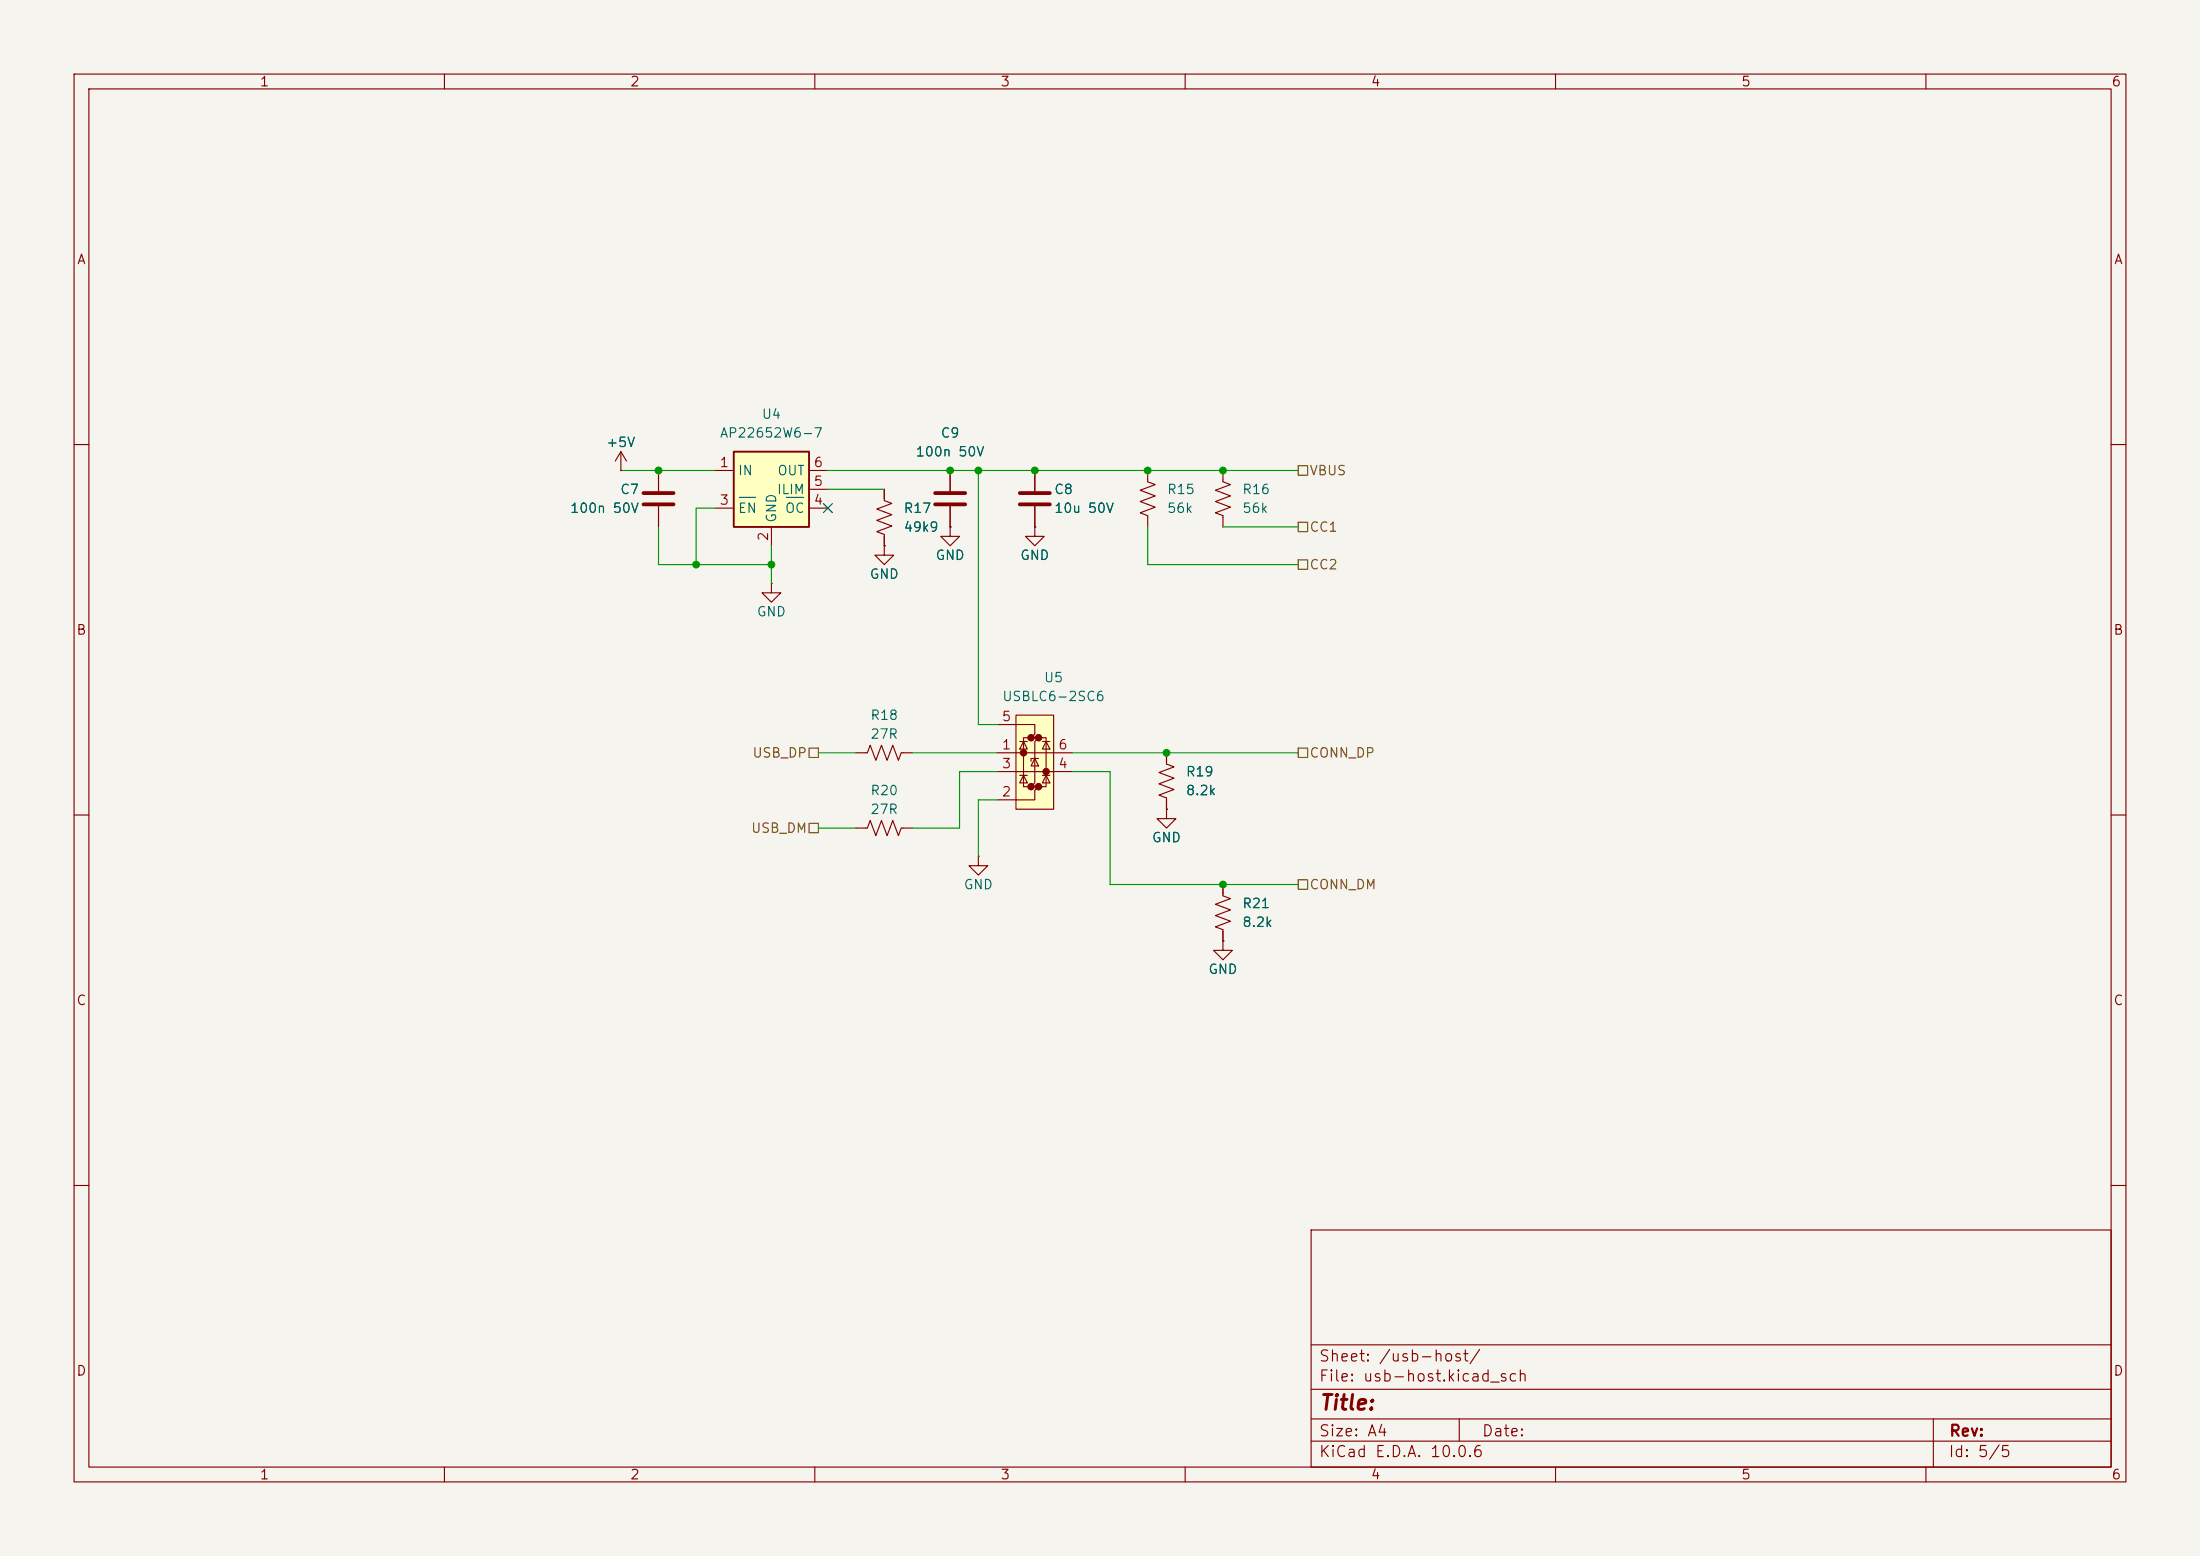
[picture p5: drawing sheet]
(kicad_sch
 (version 20260306)
 (generator "eeschema")
 (generator_version "10.0")
 (paper "A4")
 (lib_symbols
  (symbol "Device:R_US"
   (pin_numbers (hide yes))
   (pin_names
    (offset 0)) (exclude_from_sim no) (in_bom yes) (on_board yes)
   (in_pos_files yes)
   (duplicate_pin_numbers_are_jumpers no)
   (property "Reference" "R" (at 2.54 0 90) (show_name no) (do_not_autoplace no) (effects (font (size 1.27 1.27))))
   (property "Value" "R_US" (at -2.54 0 90) (show_name no) (do_not_autoplace no) (effects (font (size 1.27 1.27))))
   (property "Footprint" "" (at 1.016 -0.254 90) (show_name no) (do_not_autoplace no) (hide yes) (effects (font (size 1.27 1.27))))
   (property "Datasheet" "" (at 0 0 0) (show_name no) (do_not_autoplace no) (hide yes) (effects (font (size 1.27 1.27))))
   (property "Description" "Resistor, US symbol" (at 0 0 0) (show_name no) (do_not_autoplace no) (hide yes) (effects (font (size 1.27 1.27))))
   (symbol "R_US_0_1"
    (polyline (pts (xy 0 2.286) (xy 0 2.54)) (stroke (width 0) (type default)) (fill (type none)))
    (polyline (pts (xy 0 2.286) (xy 1.016 1.905) (xy 0 1.524) (xy -1.016 1.143) (xy 0 0.762)) (stroke (width 0) (type default)) (fill (type none)))
    (polyline (pts (xy 0 0.762) (xy 1.016 0.381) (xy 0 0) (xy -1.016 -0.381) (xy 0 -0.762)) (stroke (width 0) (type default)) (fill (type none)))
    (polyline (pts (xy 0 -0.762) (xy 1.016 -1.143) (xy 0 -1.524) (xy -1.016 -1.905) (xy 0 -2.286)) (stroke (width 0) (type default)) (fill (type none)))
    (polyline (pts (xy 0 -2.286) (xy 0 -2.54)) (stroke (width 0) (type default)) (fill (type none))))
   (symbol "R_US_1_1"
    (pin passive line (at 0 3.81 270) (length 1.27) (name "" (effects (font (size 1.27 1.27)))) (number "1" (effects (font (size 1.27 1.27)))))
    (pin passive line (at 0 -3.81 90) (length 1.27) (name "" (effects (font (size 1.27 1.27)))) (number "2" (effects (font (size 1.27 1.27))))))
   (embedded_fonts no))
  (symbol "Hack_Diodes:USBLC6-2SC6"
   (pin_names (hide yes)) (exclude_from_sim no) (in_bom yes) (on_board yes)
   (in_pos_files yes)
   (duplicate_pin_numbers_are_jumpers no)
   (property "Reference" "U" (at 0.635 5.715 0) (show_name no) (do_not_autoplace no) (effects (font (size 1.27 1.27)) (justify left)))
   (property "Value" "USBLC6-2SC6" (at 0.635 3.81 0) (show_name no) (do_not_autoplace no) (effects (font (size 1.27 1.27)) (justify left)))
   (property "Footprint" "Hack_Chips:SOT-23-6" (at 1.27 -6.35 0) (show_name no) (do_not_autoplace no) (hide yes) (effects (font (size 1.27 1.27)
    (italic yes)) (justify left)))
   (property "Datasheet" "https://www.st.com/resource/en/datasheet/usblc6-2.pdf" (at 1.27 -8.255 0) (show_name no) (do_not_autoplace no) (hide yes) (effects (font (size 1.27 1.27)) (justify left)))
   (property "Description" "Very low capacitance ESD protection diode, 2 data-line, SOT-23-6" (at 0 0 0) (show_name no) (do_not_autoplace no) (hide yes) (effects (font (size 1.27 1.27))))
   (symbol "USBLC6-2SC6_0_0"
    (circle (center -1.524 0) (radius 0.0001) (stroke (width 0.508) (type default)) (fill (type none)))
    (circle (center -0.508 2.032) (radius 0.0001) (stroke (width 0.508) (type default)) (fill (type none)))
    (circle (center -0.508 -4.572) (radius 0.0001) (stroke (width 0.508) (type default)) (fill (type none)))
    (circle (center 0.508 2.032) (radius 0.0001) (stroke (width 0.508) (type default)) (fill (type none)))
    (circle (center 0.508 -4.572) (radius 0.0001) (stroke (width 0.508) (type default)) (fill (type none)))
    (circle (center 1.524 -2.54) (radius 0.0001) (stroke (width 0.508) (type default)) (fill (type none))))
   (symbol "USBLC6-2SC6_0_1"
    (polyline (pts (xy -2.54 0) (xy 2.54 0)) (stroke (width 0) (type default)) (fill (type none)))
    (polyline (pts (xy -2.54 -2.54) (xy 2.54 -2.54)) (stroke (width 0) (type default)) (fill (type none)))
    (polyline (pts (xy -2.032 0.508) (xy -1.016 0.508) (xy -1.524 1.524) (xy -2.032 0.508)) (stroke (width 0) (type default)) (fill (type none)))
    (polyline (pts (xy -2.032 -3.048) (xy -1.016 -3.048)) (stroke (width 0) (type default)) (fill (type none)))
    (polyline (pts (xy -1.016 1.524) (xy -2.032 1.524)) (stroke (width 0) (type default)) (fill (type none)))
    (polyline (pts (xy -1.016 -4.064) (xy -2.032 -4.064) (xy -1.524 -3.048) (xy -1.016 -4.064)) (stroke (width 0) (type default)) (fill (type none)))
    (polyline (pts (xy -0.508 -1.143) (xy -0.508 -0.762) (xy 0.508 -0.762)) (stroke (width 0) (type default)) (fill (type none)))
    (polyline (pts (xy 0 2.54) (xy -0.508 2.032) (xy 0.508 2.032) (xy 0 1.524) (xy 0 -4.064) (xy -0.508 -4.572) (xy 0.508 -4.572) (xy 0 -5.08)) (stroke (width 0) (type default)) (fill (type none)))
    (polyline (pts (xy 0.508 -1.778) (xy -0.508 -1.778) (xy 0 -0.762) (xy 0.508 -1.778)) (stroke (width 0) (type default)) (fill (type none)))
    (polyline (pts (xy 1.016 1.524) (xy 2.032 1.524)) (stroke (width 0) (type default)) (fill (type none)))
    (polyline (pts (xy 1.016 -3.048) (xy 2.032 -3.048)) (stroke (width 0) (type default)) (fill (type none)))
    (polyline (pts (xy 2.032 0.508) (xy 1.016 0.508) (xy 1.524 1.524) (xy 2.032 0.508)) (stroke (width 0) (type default)) (fill (type none)))
    (polyline (pts (xy 2.032 -4.064) (xy 1.016 -4.064) (xy 1.524 -3.048) (xy 2.032 -4.064)) (stroke (width 0) (type default)) (fill (type none))))
   (symbol "USBLC6-2SC6_1_1"
    (rectangle (start -2.54 5.08) (end 2.54 -7.62) (stroke (width 0) (type solid)) (fill (type background)))
    (polyline (pts (xy -0.508 2.032) (xy -1.524 2.032) (xy -1.524 -4.572) (xy -0.508 -4.572)) (stroke (width 0) (type default)) (fill (type none)))
    (polyline (pts (xy 0 2.54) (xy 0 3.81) (xy -2.54 3.81)) (stroke (width 0) (type default)) (fill (type none)))
    (polyline (pts (xy 0 -5.08) (xy 0 -6.35) (xy -2.54 -6.35)) (stroke (width 0) (type default)) (fill (type none)))
    (polyline (pts (xy 0.508 -4.572) (xy 1.524 -4.572) (xy 1.524 2.032) (xy 0.508 2.032)) (stroke (width 0) (type default)) (fill (type none)))
    (pin passive line (at -5.08 0 0) (length 2.54) (name "I/O1" (effects (font (size 1.27 1.27)))) (number "1" (effects (font (size 1.27 1.27)))))
    (pin passive line (at -5.08 -6.35 0) (length 2.54) (name "GND" (effects (font (size 1.27 1.27)))) (number "2" (effects (font (size 1.27 1.27)))))
    (pin passive line (at -5.08 -2.54 0) (length 2.54) (name "I/O2" (effects (font (size 1.27 1.27)))) (number "3" (effects (font (size 1.27 1.27)))))
    (pin passive line (at 5.08 -2.54 180) (length 2.54) (name "I/O2" (effects (font (size 1.27 1.27)))) (number "4" (effects (font (size 1.27 1.27)))))
    (pin passive line (at -5.08 3.81 0) (length 2.54) (name "VBUS" (effects (font (size 1.27 1.27)))) (number "5" (effects (font (size 1.27 1.27)))))
    (pin passive line (at 5.08 0 180) (length 2.54) (name "I/O1" (effects (font (size 1.27 1.27)))) (number "6" (effects (font (size 1.27 1.27))))))
   (embedded_fonts no))
  (symbol "Hack_Passives:0402B104K500HI"
   (pin_numbers (hide yes))
   (pin_names
    (offset 0.254)) (exclude_from_sim no) (in_bom yes) (on_board yes)
   (in_pos_files yes)
   (duplicate_pin_numbers_are_jumpers no)
   (property "Reference" "C" (at 0.635 2.54 0) (show_name no) (do_not_autoplace no) (effects (font (size 1.27 1.27)) (justify left)))
   (property "Value" "100n 50V" (at 0.635 -2.54 0) (show_name no) (do_not_autoplace no) (effects (font (size 1.27 1.27)) (justify left)))
   (property "Footprint" "Capacitor_SMD:C_0402_1005Metric" (at 0.9652 -3.81 0) (show_name no) (do_not_autoplace no) (hide yes) (effects (font (size 1.27 1.27))))
   (property "Datasheet" "" (at 0 0 0) (show_name no) (do_not_autoplace no) (hide yes) (effects (font (size 1.27 1.27))))
   (property "Description" "100 nF ±10% 50V Ceramic Capacitor X7R 0402 (1005 Metric)" (at 0 0 0) (show_name no) (do_not_autoplace no) (hide yes) (effects (font (size 1.27 1.27))))
   (symbol "0402B104K500HI_0_1"
    (polyline (pts (xy -2.032 0.762) (xy 2.032 0.762)) (stroke (width 0.508) (type default)) (fill (type none)))
    (polyline (pts (xy -2.032 -0.762) (xy 2.032 -0.762)) (stroke (width 0.508) (type default)) (fill (type none))))
   (symbol "0402B104K500HI_1_1"
    (pin passive line (at 0 3.81 270) (length 2.794) (name "" (effects (font (size 1.27 1.27)))) (number "1" (effects (font (size 1.27 1.27)))))
    (pin passive line (at 0 -3.81 90) (length 2.794) (name "" (effects (font (size 1.27 1.27)))) (number "2" (effects (font (size 1.27 1.27))))))
   (embedded_fonts no))
  (symbol "Hack_Passives:CL31A106KBHNNNE"
   (pin_numbers (hide yes))
   (pin_names
    (offset 0.254)) (exclude_from_sim no) (in_bom yes) (on_board yes)
   (in_pos_files yes)
   (duplicate_pin_numbers_are_jumpers no)
   (property "Reference" "C" (at 0.635 2.54 0) (show_name no) (do_not_autoplace no) (effects (font (size 1.27 1.27)) (justify left)))
   (property "Value" "10u 50V" (at 0.635 -2.54 0) (show_name no) (do_not_autoplace no) (effects (font (size 1.27 1.27)) (justify left)))
   (property "Footprint" "Capacitor_SMD:C_1206_3216Metric" (at 0.9652 -3.81 0) (show_name no) (do_not_autoplace no) (hide yes) (effects (font (size 1.27 1.27))))
   (property "Datasheet" "" (at 0 0 0) (show_name no) (do_not_autoplace no) (hide yes) (effects (font (size 1.27 1.27))))
   (property "Description" "10 µF ±10% 50V Ceramic Capacitor X5R 1206 (3216 Metric)" (at 0 0 0) (show_name no) (do_not_autoplace no) (hide yes) (effects (font (size 1.27 1.27))))
   (symbol "CL31A106KBHNNNE_0_1"
    (polyline (pts (xy -2.032 0.762) (xy 2.032 0.762)) (stroke (width 0.508) (type default)) (fill (type none)))
    (polyline (pts (xy -2.032 -0.762) (xy 2.032 -0.762)) (stroke (width 0.508) (type default)) (fill (type none))))
   (symbol "CL31A106KBHNNNE_1_1"
    (pin passive line (at 0 3.81 270) (length 2.794) (name "" (effects (font (size 1.27 1.27)))) (number "1" (effects (font (size 1.27 1.27)))))
    (pin passive line (at 0 -3.81 90) (length 2.794) (name "" (effects (font (size 1.27 1.27)))) (number "2" (effects (font (size 1.27 1.27))))))
   (embedded_fonts no))
  (symbol "Hack_Passives:RC0402FR-0727RL"
   (pin_numbers (hide yes))
   (pin_names
    (offset 0)) (exclude_from_sim no) (in_bom yes) (on_board yes)
   (in_pos_files yes)
   (duplicate_pin_numbers_are_jumpers no)
   (property "Reference" "R" (at 2.54 0 90) (show_name no) (do_not_autoplace no) (effects (font (size 1.27 1.27))))
   (property "Value" "27R" (at -2.54 0 90) (show_name no) (do_not_autoplace no) (effects (font (size 1.27 1.27))))
   (property "Footprint" "Resistor_SMD:R_0402_1005Metric" (at 1.016 -0.254 90) (show_name no) (do_not_autoplace no) (hide yes) (effects (font (size 1.27 1.27))))
   (property "Datasheet" "" (at 0 0 0) (show_name no) (do_not_autoplace no) (hide yes) (effects (font (size 1.27 1.27))))
   (property "Description" "27 Ohms ±1% 0.063W, 1/16W Chip Resistor 0402 (1005 Metric) Moisture Resistant Thick Film" (at 0 0 0) (show_name no) (do_not_autoplace no) (hide yes) (effects (font (size 1.27 1.27))))
   (symbol "RC0402FR-0727RL_0_1"
    (polyline (pts (xy 0 2.286) (xy 0 2.54)) (stroke (width 0) (type default)) (fill (type none)))
    (polyline (pts (xy 0 2.286) (xy 1.016 1.905) (xy 0 1.524) (xy -1.016 1.143) (xy 0 0.762)) (stroke (width 0) (type default)) (fill (type none)))
    (polyline (pts (xy 0 0.762) (xy 1.016 0.381) (xy 0 0) (xy -1.016 -0.381) (xy 0 -0.762)) (stroke (width 0) (type default)) (fill (type none)))
    (polyline (pts (xy 0 -0.762) (xy 1.016 -1.143) (xy 0 -1.524) (xy -1.016 -1.905) (xy 0 -2.286)) (stroke (width 0) (type default)) (fill (type none)))
    (polyline (pts (xy 0 -2.286) (xy 0 -2.54)) (stroke (width 0) (type default)) (fill (type none))))
   (symbol "RC0402FR-0727RL_1_1"
    (pin passive line (at 0 3.81 270) (length 1.27) (name "" (effects (font (size 1.27 1.27)))) (number "1" (effects (font (size 1.27 1.27)))))
    (pin passive line (at 0 -3.81 90) (length 1.27) (name "" (effects (font (size 1.27 1.27)))) (number "2" (effects (font (size 1.27 1.27))))))
   (embedded_fonts no))
  (symbol "Power_Management:BD2243G" (exclude_from_sim no) (in_bom yes) (on_board yes)
   (in_pos_files yes)
   (duplicate_pin_numbers_are_jumpers no)
   (property "Reference" "U" (at -4.826 -6.35 0) (show_name no) (do_not_autoplace no) (effects (font (size 1.27 1.27))))
   (property "Value" "BD2243G" (at 0 6.604 0) (show_name no) (do_not_autoplace no) (effects (font (size 1.27 1.27))))
   (property "Footprint" "Package_SO:TSOP-6_1.65x3.05mm_P0.95mm" (at 0 -20.828 0) (show_name no) (do_not_autoplace no) (hide yes) (effects (font (size 1.27 1.27))))
   (property "Datasheet" "https://fscdn.rohm.com/en/products/databook/datasheet/ic/power/power_switch/bd2242g-e.pdf" (at 0.254 -18.796 0) (show_name no) (do_not_autoplace no) (hide yes) (effects (font (size 1.27 1.27))))
   (property "Description" "Adjustable current limit high side switch IC, active-low enable, output discharge, 2.8..5.5V, 0.2..1.7A, 89mOhm Ron, TSOP-6" (at 0 -16.764 0) (show_name no) (do_not_autoplace no) (hide yes) (effects (font (size 1.27 1.27))))
   (symbol "BD2243G_0_0"
    (pin power_in line (at -7.62 2.54 0) (length 2.54) (name "IN" (effects (font (size 1.27 1.27)))) (number "1" (effects (font (size 1.27 1.27)))))
    (pin power_in line (at 0 -7.62 90) (length 2.54) (name "GND" (effects (font (size 1.27 1.27)))) (number "2" (effects (font (size 1.27 1.27)))))
    (pin power_out line (at 7.62 2.54 180) (length 2.54) (name "OUT" (effects (font (size 1.27 1.27)))) (number "6" (effects (font (size 1.27 1.27))))))
   (symbol "BD2243G_1_0"
    (pin input line (at -7.62 -2.54 0) (length 2.54) (name "~{EN}" (effects (font (size 1.27 1.27)))) (number "3" (effects (font (size 1.27 1.27)))))
    (pin open_collector line (at 7.62 -2.54 180) (length 2.54) (name "~{OC}" (effects (font (size 1.27 1.27)))) (number "4" (effects (font (size 1.27 1.27)))))
    (pin input line (at 7.62 0 180) (length 2.54) (name "ILIM" (effects (font (size 1.27 1.27)))) (number "5" (effects (font (size 1.27 1.27))))))
   (symbol "BD2243G_1_1"
    (rectangle (start -5.08 5.08) (end 5.08 -5.08) (stroke (width 0.254) (type default)) (fill (type background))))
   (embedded_fonts no))
  (symbol "power:+5V"
   (power global)
   (pin_numbers (hide yes))
   (pin_names
    (offset 0) (hide yes)) (exclude_from_sim no) (in_bom yes) (on_board yes)
   (in_pos_files yes)
   (duplicate_pin_numbers_are_jumpers no)
   (property "Reference" "#PWR" (at 0 -3.81 0) (show_name no) (do_not_autoplace no) (hide yes) (effects (font (size 1.27 1.27))))
   (property "Value" "+5V" (at 0 3.556 0) (show_name no) (do_not_autoplace no) (effects (font (size 1.27 1.27))))
   (property "Footprint" "" (at 0 0 0) (show_name no) (do_not_autoplace no) (hide yes) (effects (font (size 1.27 1.27))))
   (property "Datasheet" "" (at 0 0 0) (show_name no) (do_not_autoplace no) (hide yes) (effects (font (size 1.27 1.27))))
   (property "Description" "Power symbol creates a global label with name \"+5V\"" (at 0 0 0) (show_name no) (do_not_autoplace no) (hide yes) (effects (font (size 1.27 1.27))))
   (symbol "+5V_0_1"
    (polyline (pts (xy -0.762 1.27) (xy 0 2.54)) (stroke (width 0) (type default)) (fill (type none)))
    (polyline (pts (xy 0 2.54) (xy 0.762 1.27)) (stroke (width 0) (type default)) (fill (type none)))
    (polyline (pts (xy 0 0) (xy 0 2.54)) (stroke (width 0) (type default)) (fill (type none))))
   (symbol "+5V_1_1"
    (pin power_in line (at 0 0 90) (length 0) (name "" (effects (font (size 1.27 1.27)))) (number "1" (effects (font (size 1.27 1.27))))))
   (embedded_fonts no))
  (symbol "power:GND"
   (power global)
   (pin_numbers (hide yes))
   (pin_names
    (offset 0) (hide yes)) (exclude_from_sim no) (in_bom yes) (on_board yes)
   (in_pos_files yes)
   (duplicate_pin_numbers_are_jumpers no)
   (property "Reference" "#PWR" (at 0 -6.35 0) (show_name no) (do_not_autoplace no) (hide yes) (effects (font (size 1.27 1.27))))
   (property "Value" "GND" (at 0 -3.81 0) (show_name no) (do_not_autoplace no) (effects (font (size 1.27 1.27))))
   (property "Footprint" "" (at 0 0 0) (show_name no) (do_not_autoplace no) (hide yes) (effects (font (size 1.27 1.27))))
   (property "Datasheet" "" (at 0 0 0) (show_name no) (do_not_autoplace no) (hide yes) (effects (font (size 1.27 1.27))))
   (property "Description" "Power symbol creates a global label with name \"GND\" , ground" (at 0 0 0) (show_name no) (do_not_autoplace no) (hide yes) (effects (font (size 1.27 1.27))))
   (symbol "GND_0_1"
    (polyline (pts (xy 0 0) (xy 0 -1.27) (xy 1.27 -1.27) (xy 0 -2.54) (xy -1.27 -1.27) (xy 0 -1.27)) (stroke (width 0) (type default)) (fill (type none))))
   (symbol "GND_1_1"
    (pin power_in line (at 0 0 270) (length 0) (name "" (effects (font (size 1.27 1.27)))) (number "1" (effects (font (size 1.27 1.27))))))
   (embedded_fonts no)))
 (junction
  (at 128.27 63.5)
  (diameter 0)
  (color 0 0 0 0))
 (junction
  (at 104.14 76.2)
  (diameter 0)
  (color 0 0 0 0))
 (junction
  (at 157.48 101.6)
  (diameter 0)
  (color 0 0 0 0))
 (junction
  (at 139.7 63.5)
  (diameter 0)
  (color 0 0 0 0))
 (junction
  (at 132.08 63.5)
  (diameter 0)
  (color 0 0 0 0))
 (junction
  (at 165.1 119.38)
  (diameter 0)
  (color 0 0 0 0))
 (junction
  (at 154.94 63.5)
  (diameter 0)
  (color 0 0 0 0))
 (junction
  (at 88.9 63.5)
  (diameter 0)
  (color 0 0 0 0))
 (junction
  (at 165.1 63.5)
  (diameter 0)
  (color 0 0 0 0))
 (junction
  (at 93.98 76.2)
  (diameter 0)
  (color 0 0 0 0))
 (no_connect
  (at 111.76 68.58))
 (wire
  (pts (xy 129.54 104.14) (xy 134.62 104.14))
  (stroke (width 0) (type default)))
 (wire
  (pts (xy 149.86 104.14) (xy 149.86 119.38))
  (stroke (width 0) (type default)))
 (wire
  (pts (xy 111.76 66.04) (xy 119.38 66.04))
  (stroke (width 0) (type default)))
 (wire
  (pts (xy 132.08 107.95) (xy 132.08 115.57))
  (stroke (width 0) (type default)))
 (wire
  (pts (xy 134.62 107.95) (xy 132.08 107.95))
  (stroke (width 0) (type default)))
 (wire
  (pts (xy 88.9 76.2) (xy 104.14 76.2))
  (stroke (width 0) (type default)))
 (wire
  (pts (xy 96.52 68.58) (xy 93.98 68.58))
  (stroke (width 0) (type default)))
 (wire
  (pts (xy 129.54 111.76) (xy 129.54 104.14))
  (stroke (width 0) (type default)))
 (wire
  (pts (xy 88.9 71.12) (xy 88.9 76.2))
  (stroke (width 0) (type default)))
 (wire
  (pts (xy 154.94 71.12) (xy 154.94 76.2))
  (stroke (width 0) (type default)))
 (wire
  (pts (xy 123.19 111.76) (xy 129.54 111.76))
  (stroke (width 0) (type default)))
 (wire
  (pts (xy 93.98 68.58) (xy 93.98 76.2))
  (stroke (width 0) (type default)))
 (wire
  (pts (xy 154.94 76.2) (xy 175.26 76.2))
  (stroke (width 0) (type default)))
 (wire
  (pts (xy 123.19 101.6) (xy 134.62 101.6))
  (stroke (width 0) (type default)))
 (wire
  (pts (xy 110.49 101.6) (xy 115.57 101.6))
  (stroke (width 0) (type default)))
 (wire
  (pts (xy 104.14 73.66) (xy 104.14 78.74))
  (stroke (width 0) (type default)))
 (wire
  (pts (xy 165.1 71.12) (xy 175.26 71.12))
  (stroke (width 0) (type default)))
 (wire
  (pts (xy 149.86 119.38) (xy 175.26 119.38))
  (stroke (width 0) (type default)))
 (wire
  (pts (xy 111.76 63.5) (xy 175.26 63.5))
  (stroke (width 0) (type default)))
 (wire
  (pts (xy 144.78 104.14) (xy 149.86 104.14))
  (stroke (width 0) (type default)))
 (wire
  (pts (xy 110.49 111.76) (xy 115.57 111.76))
  (stroke (width 0) (type default)))
 (wire
  (pts (xy 134.62 97.79) (xy 132.08 97.79))
  (stroke (width 0) (type default)))
 (wire
  (pts (xy 132.08 97.79) (xy 132.08 63.5))
  (stroke (width 0) (type default)))
 (wire
  (pts (xy 83.82 63.5) (xy 96.52 63.5))
  (stroke (width 0) (type default)))
 (wire
  (pts (xy 144.78 101.6) (xy 175.26 101.6))
  (stroke (width 0) (type default)))
 (hierarchical_label "CC1"
  (shape passive)
  (at 175.26 71.12 0)
  (effects (font (size 1.27 1.27)) (justify left)))
 (hierarchical_label "USB_DP"
  (shape passive)
  (at 110.49 101.6 180)
  (effects (font (size 1.27 1.27)) (justify right)))
 (hierarchical_label "CC2"
  (shape passive)
  (at 175.26 76.2 0)
  (effects (font (size 1.27 1.27)) (justify left)))
 (hierarchical_label "CONN_DP"
  (shape passive)
  (at 175.26 101.6 0)
  (effects (font (size 1.27 1.27)) (justify left)))
 (hierarchical_label "USB_DM"
  (shape passive)
  (at 110.49 111.76 180)
  (effects (font (size 1.27 1.27)) (justify right)))
 (hierarchical_label "CONN_DM"
  (shape passive)
  (at 175.26 119.38 0)
  (effects (font (size 1.27 1.27)) (justify left)))
 (hierarchical_label "VBUS"
  (shape passive)
  (at 175.26 63.5 0)
  (effects (font (size 1.27 1.27)) (justify left)))
 (symbol
  (lib_id "Device:R_US")
  (at 154.94 67.31 0)
  (unit 1)
  (body_style 1)
  (exclude_from_sim no)
  (in_bom yes)
  (on_board yes)
  (in_pos_files yes)
  (dnp no)
  (property "Reference" "R15" (at 157.48 66.04 0) (show_name no) (do_not_autoplace no) (effects (font (size 1.27 1.27)) (justify left)))
  (property "Value" "56k" (at 157.48 68.58 0) (show_name no) (do_not_autoplace no) (effects (font (size 1.27 1.27)) (justify left)))
  (property "Footprint" "Resistor_SMD:R_0603_1608Metric" (at 154.94 67.31 0) (hide yes) (show_name no) (do_not_autoplace no) (effects (font (size 1.27 1.27))))
  (property "Datasheet" "" (at 154.94 67.31 0) (hide yes) (show_name no) (do_not_autoplace no) (effects (font (size 1.27 1.27))))
  (property "Description" "Resistor" (at 154.94 67.31 0) (hide yes) (show_name no) (do_not_autoplace no) (effects (font (size 1.27 1.27))))
  (property "MPN" "UNI-ROYAL 0603WAF5602T5E" (at 154.94 67.31 0) (hide yes) (show_name no) (do_not_autoplace no) (effects (font (size 1.27 1.27))))
  (property "LCSC" "C23206" (at 154.94 67.31 0) (hide yes) (show_name no) (do_not_autoplace no) (effects (font (size 1.27 1.27))))
  (pin "1")
  (pin "2"))
 (symbol
  (lib_id "power:GND")
  (at 132.08 115.57 0)
  (unit 1)
  (body_style 1)
  (exclude_from_sim no)
  (in_bom no)
  (on_board no)
  (in_pos_files no)
  (dnp no)
  (property "Reference" "#PWR64" (at 132.08 115.57 0) (hide yes) (show_name no) (do_not_autoplace no) (effects (font (size 1.27 1.27))))
  (property "Value" "GND" (at 132.08 119.38 0) (show_name no) (do_not_autoplace no) (effects (font (size 1.27 1.27))))
  (property "Footprint" "" (at 132.08 115.57 0) (hide yes) (show_name no) (do_not_autoplace no) (effects (font (size 1.27 1.27))))
  (property "Datasheet" "" (at 132.08 115.57 0) (hide yes) (show_name no) (do_not_autoplace no) (effects (font (size 1.27 1.27))))
  (property "Description" "Power symbol creates a global label with name \"GND\" , ground" (at 132.08 115.57 0) (hide yes) (show_name no) (do_not_autoplace no) (effects (font (size 1.27 1.27))))
  (pin "1"))
 (symbol
  (lib_id "Device:R_US")
  (at 157.48 105.41 0)
  (unit 1)
  (body_style 1)
  (exclude_from_sim no)
  (in_bom yes)
  (on_board yes)
  (in_pos_files yes)
  (dnp no)
  (property "Reference" "R19" (at 160.02 104.14 0) (show_name no) (do_not_autoplace no) (effects (font (size 1.27 1.27)) (justify left)))
  (property "Value" "8.2k" (at 160.02 106.68 0) (show_name no) (do_not_autoplace no) (effects (font (size 1.27 1.27)) (justify left)))
  (property "Footprint" "Resistor_SMD:R_0603_1608Metric" (at 157.48 105.41 0) (hide yes) (show_name no) (do_not_autoplace no) (effects (font (size 1.27 1.27))))
  (property "Datasheet" "" (at 157.48 105.41 0) (hide yes) (show_name no) (do_not_autoplace no) (effects (font (size 1.27 1.27))))
  (property "Description" "Resistor" (at 157.48 105.41 0) (hide yes) (show_name no) (do_not_autoplace no) (effects (font (size 1.27 1.27))))
  (property "MPN" "UNI-ROYAL 0603WAF8201T5E" (at 157.48 105.41 0) (hide yes) (show_name no) (do_not_autoplace no) (effects (font (size 1.27 1.27))))
  (property "LCSC" "C25981" (at 157.48 105.41 0) (hide yes) (show_name no) (do_not_autoplace no) (effects (font (size 1.27 1.27))))
  (pin "1")
  (pin "2"))
 (symbol
  (lib_id "Hack_Passives:CL31A106KBHNNNE")
  (at 139.7 67.31 0)
  (unit 1)
  (body_style 1)
  (exclude_from_sim no)
  (in_bom yes)
  (on_board yes)
  (in_pos_files yes)
  (dnp no)
  (property "Reference" "C8" (at 142.24 66.04 0) (show_name no) (do_not_autoplace no) (effects (font (size 1.27 1.27)) (justify left)))
  (property "Value" "10u 50V" (at 142.24 68.58 0) (show_name no) (do_not_autoplace no) (effects (font (size 1.27 1.27)) (justify left)))
  (property "Footprint" "Capacitor_SMD:C_1206_3216Metric" (at 139.7 67.31 0) (hide yes) (show_name no) (do_not_autoplace no) (effects (font (size 1.27 1.27))))
  (property "Datasheet" "" (at 139.7 67.31 0) (hide yes) (show_name no) (do_not_autoplace no) (effects (font (size 1.27 1.27))))
  (property "Description" "10 µF ±10% 50V Ceramic Capacitor X5R 1206 (3216 Metric)" (at 139.7 67.31 0) (hide yes) (show_name no) (do_not_autoplace no) (effects (font (size 1.27 1.27))))
  (property "LCSC" "C13585" (at 139.7 67.31 0) (hide yes) (show_name no) (do_not_autoplace no) (effects (font (size 1.27 1.27))))
  (pin "1")
  (pin "2"))
 (symbol
  (lib_id "Hack_Passives:RC0402FR-0727RL")
  (at 119.38 111.76 90)
  (unit 1)
  (body_style 1)
  (exclude_from_sim no)
  (in_bom yes)
  (on_board yes)
  (in_pos_files yes)
  (dnp no)
  (property "Reference" "R20" (at 119.38 106.68 90) (show_name no) (do_not_autoplace no) (effects (font (size 1.27 1.27))))
  (property "Value" "27R" (at 119.38 109.22 90) (show_name no) (do_not_autoplace no) (effects (font (size 1.27 1.27))))
  (property "Footprint" "Resistor_SMD:R_0402_1005Metric" (at 119.38 111.76 0) (hide yes) (show_name no) (do_not_autoplace no) (effects (font (size 1.27 1.27))))
  (property "Datasheet" "" (at 119.38 111.76 0) (hide yes) (show_name no) (do_not_autoplace no) (effects (font (size 1.27 1.27))))
  (property "Description" "27 Ohms ±1% 0.063W, 1/16W Chip Resistor 0402 (1005 Metric) Moisture Resistant Thick Film" (at 119.38 111.76 0) (hide yes) (show_name no) (do_not_autoplace no) (effects (font (size 1.27 1.27))))
  (property "LCSC" "C25100" (at 119.38 111.76 0) (hide yes) (show_name no) (do_not_autoplace no) (effects (font (size 1.27 1.27))))
  (pin "1")
  (pin "2"))
 (symbol
  (lib_id "Device:R_US")
  (at 119.38 69.85 0)
  (unit 1)
  (body_style 1)
  (exclude_from_sim no)
  (in_bom yes)
  (on_board yes)
  (in_pos_files yes)
  (dnp no)
  (property "Reference" "R17" (at 121.92 68.58 0) (show_name no) (do_not_autoplace no) (effects (font (size 1.27 1.27)) (justify left)))
  (property "Value" "49k9" (at 121.92 71.12 0) (show_name no) (do_not_autoplace no) (effects (font (size 1.27 1.27)) (justify left)))
  (property "Footprint" "Resistor_SMD:R_0603_1608Metric" (at 119.38 69.85 0) (hide yes) (show_name no) (do_not_autoplace no) (effects (font (size 1.27 1.27))))
  (property "Datasheet" "" (at 119.38 69.85 0) (hide yes) (show_name no) (do_not_autoplace no) (effects (font (size 1.27 1.27))))
  (property "Description" "Resistor" (at 119.38 69.85 0) (hide yes) (show_name no) (do_not_autoplace no) (effects (font (size 1.27 1.27))))
  (property "MPN" "UNI-ROYAL 0603WAF4992T5E" (at 119.38 69.85 0) (hide yes) (show_name no) (do_not_autoplace no) (effects (font (size 1.27 1.27))))
  (property "LCSC" "C23184" (at 119.38 69.85 0) (hide yes) (show_name no) (do_not_autoplace no) (effects (font (size 1.27 1.27))))
  (pin "1")
  (pin "2"))
 (symbol
  (lib_id "Device:R_US")
  (at 165.1 123.19 0)
  (unit 1)
  (body_style 1)
  (exclude_from_sim no)
  (in_bom yes)
  (on_board yes)
  (in_pos_files yes)
  (dnp no)
  (property "Reference" "R21" (at 167.64 121.92 0) (show_name no) (do_not_autoplace no) (effects (font (size 1.27 1.27)) (justify left)))
  (property "Value" "8.2k" (at 167.64 124.46 0) (show_name no) (do_not_autoplace no) (effects (font (size 1.27 1.27)) (justify left)))
  (property "Footprint" "Resistor_SMD:R_0603_1608Metric" (at 165.1 123.19 0) (hide yes) (show_name no) (do_not_autoplace no) (effects (font (size 1.27 1.27))))
  (property "Datasheet" "" (at 165.1 123.19 0) (hide yes) (show_name no) (do_not_autoplace no) (effects (font (size 1.27 1.27))))
  (property "Description" "Resistor" (at 165.1 123.19 0) (hide yes) (show_name no) (do_not_autoplace no) (effects (font (size 1.27 1.27))))
  (property "MPN" "UNI-ROYAL 0603WAF8201T5E" (at 165.1 123.19 0) (hide yes) (show_name no) (do_not_autoplace no) (effects (font (size 1.27 1.27))))
  (property "LCSC" "C25981" (at 165.1 123.19 0) (hide yes) (show_name no) (do_not_autoplace no) (effects (font (size 1.27 1.27))))
  (pin "1")
  (pin "2"))
 (symbol
  (lib_id "power:GND")
  (at 119.38 73.66 0)
  (unit 1)
  (body_style 1)
  (exclude_from_sim no)
  (in_bom no)
  (on_board no)
  (in_pos_files no)
  (dnp no)
  (property "Reference" "#PWR61" (at 119.38 73.66 0) (hide yes) (show_name no) (do_not_autoplace no) (effects (font (size 1.27 1.27))))
  (property "Value" "GND" (at 119.38 77.47 0) (show_name no) (do_not_autoplace no) (effects (font (size 1.27 1.27))))
  (property "Footprint" "" (at 119.38 73.66 0) (hide yes) (show_name no) (do_not_autoplace no) (effects (font (size 1.27 1.27))))
  (property "Datasheet" "" (at 119.38 73.66 0) (hide yes) (show_name no) (do_not_autoplace no) (effects (font (size 1.27 1.27))))
  (property "Description" "Power symbol creates a global label with name \"GND\" , ground" (at 119.38 73.66 0) (hide yes) (show_name no) (do_not_autoplace no) (effects (font (size 1.27 1.27))))
  (pin "1"))
 (symbol
  (lib_id "Power_Management:BD2243G")
  (at 104.14 66.04 0)
  (unit 1)
  (body_style 1)
  (exclude_from_sim no)
  (in_bom yes)
  (on_board yes)
  (in_pos_files yes)
  (dnp no)
  (property "Reference" "U4" (at 104.14 55.88 0) (show_name no) (do_not_autoplace no) (effects (font (size 1.27 1.27))))
  (property "Value" "AP22652W6-7" (at 104.14 58.42 0) (show_name no) (do_not_autoplace no) (effects (font (size 1.27 1.27))))
  (property "Footprint" "Package_TO_SOT_SMD:SOT-23-6" (at 104.14 66.04 0) (hide yes) (show_name no) (do_not_autoplace no) (effects (font (size 1.27 1.27))))
  (property "Datasheet" "https://www.diodes.com/assets/Datasheets/AP22652_53_52A_53A.pdf" (at 104.14 66.04 0) (hide yes) (show_name no) (do_not_autoplace no) (effects (font (size 1.27 1.27))))
  (property "Description" "Adjustable current-limit power switch, active-low enable, reverse-current blocking, SOT26" (at 104.14 66.04 0) (hide yes) (show_name no) (do_not_autoplace no) (effects (font (size 1.27 1.27))))
  (property "MPN" "Diodes AP22652W6-7" (at 104.14 66.04 0) (hide yes) (show_name no) (do_not_autoplace no) (effects (font (size 1.27 1.27))))
  (property "LCSC" "C2158038" (at 104.14 66.04 0) (hide yes) (show_name no) (do_not_autoplace no) (effects (font (size 1.27 1.27))))
  (property "FT Rotation Offset" "-90" (at 104.14 66.04 0) (hide yes) (show_name no) (do_not_autoplace no) (effects (font (size 1.27 1.27))))
  (pin "1")
  (pin "2")
  (pin "6")
  (pin "3")
  (pin "4")
  (pin "5"))
 (symbol
  (lib_id "power:GND")
  (at 139.7 71.12 0)
  (unit 1)
  (body_style 1)
  (exclude_from_sim no)
  (in_bom no)
  (on_board no)
  (in_pos_files no)
  (dnp no)
  (property "Reference" "#PWR60" (at 139.7 71.12 0) (hide yes) (show_name no) (do_not_autoplace no) (effects (font (size 1.27 1.27))))
  (property "Value" "GND" (at 139.7 74.93 0) (show_name no) (do_not_autoplace no) (effects (font (size 1.27 1.27))))
  (property "Footprint" "" (at 139.7 71.12 0) (hide yes) (show_name no) (do_not_autoplace no) (effects (font (size 1.27 1.27))))
  (property "Datasheet" "" (at 139.7 71.12 0) (hide yes) (show_name no) (do_not_autoplace no) (effects (font (size 1.27 1.27))))
  (property "Description" "Power symbol creates a global label with name \"GND\" , ground" (at 139.7 71.12 0) (hide yes) (show_name no) (do_not_autoplace no) (effects (font (size 1.27 1.27))))
  (pin "1"))
 (symbol
  (lib_id "Hack_Passives:RC0402FR-0727RL")
  (at 119.38 101.6 90)
  (unit 1)
  (body_style 1)
  (exclude_from_sim no)
  (in_bom yes)
  (on_board yes)
  (in_pos_files yes)
  (dnp no)
  (property "Reference" "R18" (at 119.38 96.52 90) (show_name no) (do_not_autoplace no) (effects (font (size 1.27 1.27))))
  (property "Value" "27R" (at 119.38 99.06 90) (show_name no) (do_not_autoplace no) (effects (font (size 1.27 1.27))))
  (property "Footprint" "Resistor_SMD:R_0402_1005Metric" (at 119.38 101.6 0) (hide yes) (show_name no) (do_not_autoplace no) (effects (font (size 1.27 1.27))))
  (property "Datasheet" "" (at 119.38 101.6 0) (hide yes) (show_name no) (do_not_autoplace no) (effects (font (size 1.27 1.27))))
  (property "Description" "27 Ohms ±1% 0.063W, 1/16W Chip Resistor 0402 (1005 Metric) Moisture Resistant Thick Film" (at 119.38 101.6 0) (hide yes) (show_name no) (do_not_autoplace no) (effects (font (size 1.27 1.27))))
  (property "LCSC" "C25100" (at 119.38 101.6 0) (hide yes) (show_name no) (do_not_autoplace no) (effects (font (size 1.27 1.27))))
  (pin "1")
  (pin "2"))
 (symbol
  (lib_id "Device:R_US")
  (at 165.1 67.31 0)
  (unit 1)
  (body_style 1)
  (exclude_from_sim no)
  (in_bom yes)
  (on_board yes)
  (in_pos_files yes)
  (dnp no)
  (property "Reference" "R16" (at 167.64 66.04 0) (show_name no) (do_not_autoplace no) (effects (font (size 1.27 1.27)) (justify left)))
  (property "Value" "56k" (at 167.64 68.58 0) (show_name no) (do_not_autoplace no) (effects (font (size 1.27 1.27)) (justify left)))
  (property "Footprint" "Resistor_SMD:R_0603_1608Metric" (at 165.1 67.31 0) (hide yes) (show_name no) (do_not_autoplace no) (effects (font (size 1.27 1.27))))
  (property "Datasheet" "" (at 165.1 67.31 0) (hide yes) (show_name no) (do_not_autoplace no) (effects (font (size 1.27 1.27))))
  (property "Description" "Resistor" (at 165.1 67.31 0) (hide yes) (show_name no) (do_not_autoplace no) (effects (font (size 1.27 1.27))))
  (property "MPN" "UNI-ROYAL 0603WAF5602T5E" (at 165.1 67.31 0) (hide yes) (show_name no) (do_not_autoplace no) (effects (font (size 1.27 1.27))))
  (property "LCSC" "C23206" (at 165.1 67.31 0) (hide yes) (show_name no) (do_not_autoplace no) (effects (font (size 1.27 1.27))))
  (pin "1")
  (pin "2"))
 (symbol
  (lib_id "power:+5V")
  (at 83.82 63.5 0)
  (unit 1)
  (body_style 1)
  (exclude_from_sim no)
  (in_bom no)
  (on_board no)
  (in_pos_files no)
  (dnp no)
  (property "Reference" "#PWR59" (at 83.82 63.5 0) (hide yes) (show_name no) (do_not_autoplace no) (effects (font (size 1.27 1.27))))
  (property "Value" "+5V" (at 83.82 59.69 0) (show_name no) (do_not_autoplace no) (effects (font (size 1.27 1.27))))
  (property "Footprint" "" (at 83.82 63.5 0) (hide yes) (show_name no) (do_not_autoplace no) (effects (font (size 1.27 1.27))))
  (property "Datasheet" "" (at 83.82 63.5 0) (hide yes) (show_name no) (do_not_autoplace no) (effects (font (size 1.27 1.27))))
  (property "Description" "Power symbol creates a global label with name \"+5V\"" (at 83.82 63.5 0) (hide yes) (show_name no) (do_not_autoplace no) (effects (font (size 1.27 1.27))))
  (pin "1"))
 (symbol
  (lib_id "power:GND")
  (at 157.48 109.22 0)
  (unit 1)
  (body_style 1)
  (exclude_from_sim no)
  (in_bom no)
  (on_board no)
  (in_pos_files no)
  (dnp no)
  (property "Reference" "#PWR63" (at 157.48 109.22 0) (hide yes) (show_name no) (do_not_autoplace no) (effects (font (size 1.27 1.27))))
  (property "Value" "GND" (at 157.48 113.03 0) (show_name no) (do_not_autoplace no) (effects (font (size 1.27 1.27))))
  (property "Footprint" "" (at 157.48 109.22 0) (hide yes) (show_name no) (do_not_autoplace no) (effects (font (size 1.27 1.27))))
  (property "Datasheet" "" (at 157.48 109.22 0) (hide yes) (show_name no) (do_not_autoplace no) (effects (font (size 1.27 1.27))))
  (property "Description" "Power symbol creates a global label with name \"GND\" , ground" (at 157.48 109.22 0) (hide yes) (show_name no) (do_not_autoplace no) (effects (font (size 1.27 1.27))))
  (pin "1"))
 (symbol
  (lib_id "power:GND")
  (at 104.14 78.74 0)
  (unit 1)
  (body_style 1)
  (exclude_from_sim no)
  (in_bom no)
  (on_board no)
  (in_pos_files no)
  (dnp no)
  (property "Reference" "#PWR62" (at 104.14 78.74 0) (hide yes) (show_name no) (do_not_autoplace no) (effects (font (size 1.27 1.27))))
  (property "Value" "GND" (at 104.14 82.55 0) (show_name no) (do_not_autoplace no) (effects (font (size 1.27 1.27))))
  (property "Footprint" "" (at 104.14 78.74 0) (hide yes) (show_name no) (do_not_autoplace no) (effects (font (size 1.27 1.27))))
  (property "Datasheet" "" (at 104.14 78.74 0) (hide yes) (show_name no) (do_not_autoplace no) (effects (font (size 1.27 1.27))))
  (property "Description" "Power symbol creates a global label with name \"GND\" , ground" (at 104.14 78.74 0) (hide yes) (show_name no) (do_not_autoplace no) (effects (font (size 1.27 1.27))))
  (pin "1"))
 (symbol
  (lib_id "Hack_Passives:0402B104K500HI")
  (at 88.9 67.31 0)
  (unit 1)
  (body_style 1)
  (exclude_from_sim no)
  (in_bom yes)
  (on_board yes)
  (in_pos_files yes)
  (dnp no)
  (property "Reference" "C7" (at 86.36 66.04 0) (show_name no) (do_not_autoplace no) (effects (font (size 1.27 1.27)) (justify right)))
  (property "Value" "100n 50V" (at 86.36 68.58 0) (show_name no) (do_not_autoplace no) (effects (font (size 1.27 1.27)) (justify right)))
  (property "Footprint" "Capacitor_SMD:C_0402_1005Metric" (at 88.9 67.31 0) (hide yes) (show_name no) (do_not_autoplace no) (effects (font (size 1.27 1.27))))
  (property "Datasheet" "" (at 88.9 67.31 0) (hide yes) (show_name no) (do_not_autoplace no) (effects (font (size 1.27 1.27))))
  (property "Description" "100 nF ±10% 50V Ceramic Capacitor X7R 0402 (1005 Metric)" (at 88.9 67.31 0) (hide yes) (show_name no) (do_not_autoplace no) (effects (font (size 1.27 1.27))))
  (property "LCSC" "C307331" (at 88.9 67.31 0) (hide yes) (show_name no) (do_not_autoplace no) (effects (font (size 1.27 1.27))))
  (pin "1")
  (pin "2"))
 (symbol
  (lib_id "power:GND")
  (at 165.1 127 0)
  (unit 1)
  (body_style 1)
  (exclude_from_sim no)
  (in_bom no)
  (on_board no)
  (in_pos_files no)
  (dnp no)
  (property "Reference" "#PWR65" (at 165.1 127 0) (hide yes) (show_name no) (do_not_autoplace no) (effects (font (size 1.27 1.27))))
  (property "Value" "GND" (at 165.1 130.81 0) (show_name no) (do_not_autoplace no) (effects (font (size 1.27 1.27))))
  (property "Footprint" "" (at 165.1 127 0) (hide yes) (show_name no) (do_not_autoplace no) (effects (font (size 1.27 1.27))))
  (property "Datasheet" "" (at 165.1 127 0) (hide yes) (show_name no) (do_not_autoplace no) (effects (font (size 1.27 1.27))))
  (property "Description" "Power symbol creates a global label with name \"GND\" , ground" (at 165.1 127 0) (hide yes) (show_name no) (do_not_autoplace no) (effects (font (size 1.27 1.27))))
  (pin "1"))
 (symbol
  (lib_id "Hack_Diodes:USBLC6-2SC6")
  (at 139.7 101.6 0)
  (unit 1)
  (body_style 1)
  (exclude_from_sim no)
  (in_bom yes)
  (on_board yes)
  (in_pos_files yes)
  (dnp no)
  (property "Reference" "U5" (at 142.24 91.44 0) (show_name no) (do_not_autoplace no) (effects (font (size 1.27 1.27))))
  (property "Value" "USBLC6-2SC6" (at 142.24 93.98 0) (show_name no) (do_not_autoplace no) (effects (font (size 1.27 1.27))))
  (property "Footprint" "Hack_Chips:SOT-23-6" (at 139.7 101.6 0) (hide yes) (show_name no) (do_not_autoplace no) (effects (font (size 1.27 1.27))))
  (property "Datasheet" "https://www.st.com/resource/en/datasheet/usblc6-2.pdf" (at 139.7 101.6 0) (hide yes) (show_name no) (do_not_autoplace no) (effects (font (size 1.27 1.27))))
  (property "Description" "Very low capacitance ESD protection diode, 2 data-line, SOT-23-6" (at 139.7 101.6 0) (hide yes) (show_name no) (do_not_autoplace no) (effects (font (size 1.27 1.27))))
  (property "LCSC" "C7519" (at 139.7 101.6 0) (hide yes) (show_name no) (do_not_autoplace no) (effects (font (size 1.27 1.27))))
  (property "FT Rotation Offset" "-90" (at 139.7 101.6 0) (hide yes) (show_name no) (do_not_autoplace no) (effects (font (size 1.27 1.27))))
  (pin "1")
  (pin "2")
  (pin "3")
  (pin "4")
  (pin "5")
  (pin "6"))
 (symbol
  (lib_id "Hack_Passives:0402B104K500HI")
  (at 128.27 67.31 0)
  (unit 1)
  (body_style 1)
  (exclude_from_sim no)
  (in_bom yes)
  (on_board yes)
  (in_pos_files yes)
  (dnp no)
  (property "Reference" "C9" (at 128.27 58.42 0) (show_name no) (do_not_autoplace no) (effects (font (size 1.27 1.27))))
  (property "Value" "100n 50V" (at 128.27 60.96 0) (show_name no) (do_not_autoplace no) (effects (font (size 1.27 1.27))))
  (property "Footprint" "Capacitor_SMD:C_0402_1005Metric" (at 128.27 67.31 0) (hide yes) (show_name no) (do_not_autoplace no) (effects (font (size 1.27 1.27))))
  (property "Datasheet" "" (at 128.27 67.31 0) (hide yes) (show_name no) (do_not_autoplace no) (effects (font (size 1.27 1.27))))
  (property "Description" "100 nF ±10% 50V Ceramic Capacitor X7R 0402 (1005 Metric)" (at 128.27 67.31 0) (hide yes) (show_name no) (do_not_autoplace no) (effects (font (size 1.27 1.27))))
  (property "LCSC" "C307331" (at 128.27 67.31 0) (hide yes) (show_name no) (do_not_autoplace no) (effects (font (size 1.27 1.27))))
  (pin "1")
  (pin "2"))
 (symbol
  (lib_id "power:GND")
  (at 128.27 71.12 0)
  (unit 1)
  (body_style 1)
  (exclude_from_sim no)
  (in_bom no)
  (on_board no)
  (in_pos_files no)
  (dnp no)
  (property "Reference" "#PWR66" (at 128.27 71.12 0) (hide yes) (show_name no) (do_not_autoplace no) (effects (font (size 1.27 1.27))))
  (property "Value" "GND" (at 128.27 74.93 0) (show_name no) (do_not_autoplace no) (effects (font (size 1.27 1.27))))
  (property "Footprint" "" (at 128.27 71.12 0) (hide yes) (show_name no) (do_not_autoplace no) (effects (font (size 1.27 1.27))))
  (property "Datasheet" "" (at 128.27 71.12 0) (hide yes) (show_name no) (do_not_autoplace no) (effects (font (size 1.27 1.27))))
  (property "Description" "Power symbol creates a global label with name \"GND\" , ground" (at 128.27 71.12 0) (hide yes) (show_name no) (do_not_autoplace no) (effects (font (size 1.27 1.27))))
  (pin "1")))
